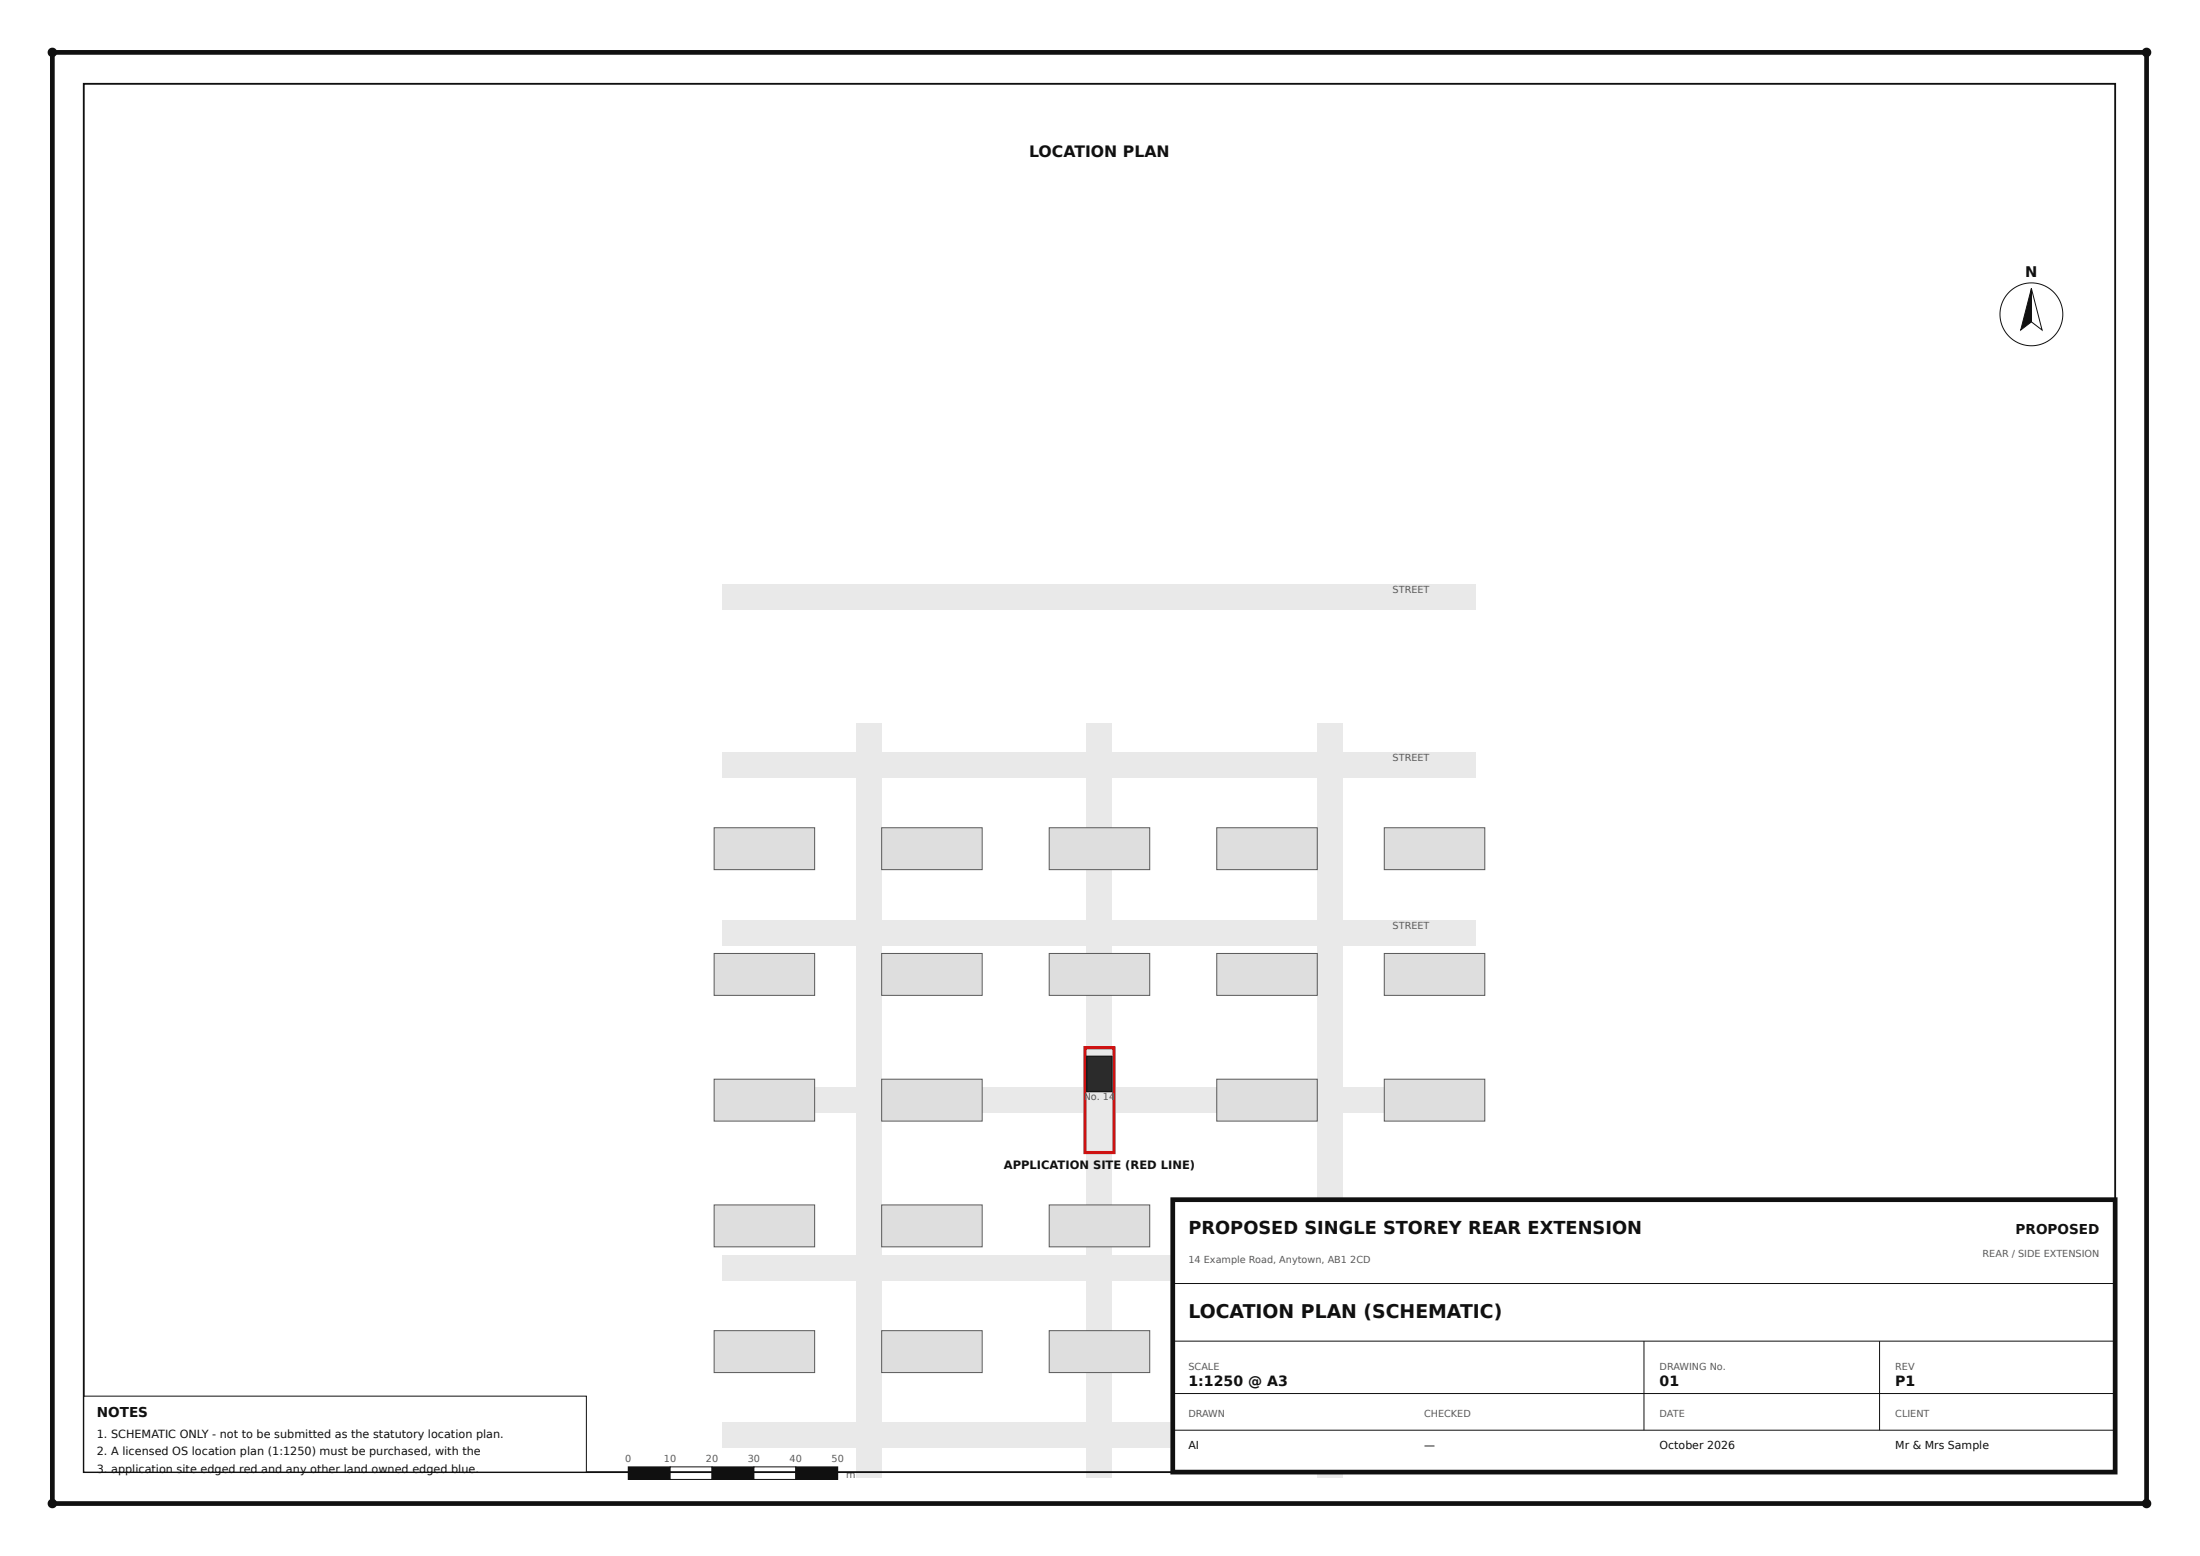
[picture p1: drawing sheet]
<svg xmlns="http://www.w3.org/2000/svg" width="420mm" height="297mm" viewBox="0 0 420 297" stroke-linecap="round" stroke-linejoin="round" font-family="sans-serif">
<g fill="#e9e9e9">
<path d="M138 271.6h144v4.8h-144z"/>
<path d="M138 239.6h144v4.8h-144z"/>
<path d="M138 207.6h144v4.8h-144z"/>
<path d="M138 175.6h144v4.8h-144z"/>
<path d="M138 143.6h144v4.8h-144z"/>
<path d="M138 111.6h144v4.8h-144z"/>
<path d="M163.6 138h4.8v144h-4.8z"/>
<path d="M207.6 138h4.8v144h-4.8z"/>
<path d="M251.6 138h4.8v144h-4.8z"/>
</g>
<path d="M136.4 254h19.2v8h-19.2z" fill="#dedede"/>
<path d="M136.4 254h19.2v8h-19.2z" fill="none" stroke="#5a5a5a" stroke-width=".19"/>
<path d="M136.4 230h19.2v8h-19.2z" fill="#dedede"/>
<path d="M136.4 230h19.2v8h-19.2z" fill="none" stroke="#5a5a5a" stroke-width=".19"/>
<path d="M136.4 206h19.2v8h-19.2z" fill="#dedede"/>
<path d="M136.4 206h19.2v8h-19.2z" fill="none" stroke="#5a5a5a" stroke-width=".19"/>
<path d="M136.4 182h19.2v8h-19.2z" fill="#dedede"/>
<path d="M136.4 182h19.2v8h-19.2z" fill="none" stroke="#5a5a5a" stroke-width=".19"/>
<path d="M136.4 158h19.2v8h-19.2z" fill="#dedede"/>
<path d="M136.4 158h19.2v8h-19.2z" fill="none" stroke="#5a5a5a" stroke-width=".19"/>
<path d="M168.4 254h19.2v8h-19.2z" fill="#dedede"/>
<path d="M168.4 254h19.2v8h-19.2z" fill="none" stroke="#5a5a5a" stroke-width=".19"/>
<path d="M168.4 230h19.2v8h-19.2z" fill="#dedede"/>
<path d="M168.4 230h19.2v8h-19.2z" fill="none" stroke="#5a5a5a" stroke-width=".19"/>
<path d="M168.4 206h19.2v8h-19.2z" fill="#dedede"/>
<path d="M168.4 206h19.2v8h-19.2z" fill="none" stroke="#5a5a5a" stroke-width=".19"/>
<path d="M168.4 182h19.2v8h-19.2z" fill="#dedede"/>
<path d="M168.4 182h19.2v8h-19.2z" fill="none" stroke="#5a5a5a" stroke-width=".19"/>
<path d="M168.4 158h19.2v8h-19.2z" fill="#dedede"/>
<path d="M168.4 158h19.2v8h-19.2z" fill="none" stroke="#5a5a5a" stroke-width=".19"/>
<path d="M200.4 254h19.2v8h-19.2z" fill="#dedede"/>
<path d="M200.4 254h19.2v8h-19.2z" fill="none" stroke="#5a5a5a" stroke-width=".19"/>
<path d="M200.4 230h19.2v8h-19.2z" fill="#dedede"/>
<path d="M200.4 230h19.2v8h-19.2z" fill="none" stroke="#5a5a5a" stroke-width=".19"/>
<path d="M200.4 182h19.2v8h-19.2z" fill="#dedede"/>
<path d="M200.4 182h19.2v8h-19.2z" fill="none" stroke="#5a5a5a" stroke-width=".19"/>
<path d="M200.4 158h19.2v8h-19.2z" fill="#dedede"/>
<path d="M200.4 158h19.2v8h-19.2z" fill="none" stroke="#5a5a5a" stroke-width=".19"/>
<path d="M232.4 254h19.2v8h-19.2z" fill="#dedede"/>
<path d="M232.4 254h19.2v8h-19.2z" fill="none" stroke="#5a5a5a" stroke-width=".19"/>
<path d="M232.4 230h19.2v8h-19.2z" fill="#dedede"/>
<path d="M232.4 230h19.2v8h-19.2z" fill="none" stroke="#5a5a5a" stroke-width=".19"/>
<path d="M232.4 206h19.2v8h-19.2z" fill="#dedede"/>
<path d="M232.4 206h19.2v8h-19.2z" fill="none" stroke="#5a5a5a" stroke-width=".19"/>
<path d="M232.4 182h19.2v8h-19.2z" fill="#dedede"/>
<path d="M232.4 182h19.2v8h-19.2z" fill="none" stroke="#5a5a5a" stroke-width=".19"/>
<path d="M232.4 158h19.2v8h-19.2z" fill="#dedede"/>
<path d="M232.4 158h19.2v8h-19.2z" fill="none" stroke="#5a5a5a" stroke-width=".19"/>
<path d="M264.4 254h19.2v8h-19.2z" fill="#dedede"/>
<path d="M264.4 254h19.2v8h-19.2z" fill="none" stroke="#5a5a5a" stroke-width=".19"/>
<path d="M264.4 230h19.2v8h-19.2z" fill="#dedede"/>
<path d="M264.4 230h19.2v8h-19.2z" fill="none" stroke="#5a5a5a" stroke-width=".19"/>
<path d="M264.4 206h19.2v8h-19.2z" fill="#dedede"/>
<path d="M264.4 206h19.2v8h-19.2z" fill="none" stroke="#5a5a5a" stroke-width=".19"/>
<path d="M264.4 182h19.2v8h-19.2z" fill="#dedede"/>
<path d="M264.4 182h19.2v8h-19.2z" fill="none" stroke="#5a5a5a" stroke-width=".19"/>
<path d="M264.4 158h19.2v8h-19.2z" fill="#dedede"/>
<path d="M264.4 158h19.2v8h-19.2z" fill="none" stroke="#5a5a5a" stroke-width=".19"/>
<path d="M207.2 200h5.6v20h-5.6z" fill="none" stroke="#d11" stroke-width=".6"/>
<path d="M207.6 201.6h4.8v6.8h-4.8z" fill="#2b2b2b"/>
<path d="M207.6 201.6h4.8v6.8h-4.8z" fill="none" stroke="#101010" stroke-width=".19"/>
<circle cx="388" cy="60" r="6" fill="#fff"/>
<circle cx="388" cy="60" r="6" fill="none" stroke="#101010" stroke-width=".19"/>
<path d="M388 55.1v6.3l-2 1.6z" fill="#101010"/>
<path d="M388 55.1v6.3l-2 1.6zM388 55.1l2 7.9-2-1.6z" fill="none" stroke="#101010" stroke-width=".19"/>
<path d="M120 280h8v2.4h-8z" fill="#101010"/>
<path d="M120 280h8v2.4h-8z" fill="none" stroke="#101010" stroke-width=".19"/>
<path d="M128 280h8v2.4h-8z" fill="#fff"/>
<path d="M128 280h8v2.4h-8z" fill="none" stroke="#101010" stroke-width=".19"/>
<path d="M136 280h8v2.4h-8z" fill="#101010"/>
<path d="M136 280h8v2.4h-8z" fill="none" stroke="#101010" stroke-width=".19"/>
<path d="M144 280h8v2.4h-8z" fill="#fff"/>
<path d="M144 280h8v2.4h-8z" fill="none" stroke="#101010" stroke-width=".19"/>
<path d="M152 280h8v2.4h-8z" fill="#101010"/>
<path d="M152 280h8v2.4h-8z" fill="none" stroke="#101010" stroke-width=".19"/>
<path d="M10 10h400v277h-400z" fill="none" stroke="#101010" stroke-width=".9" stroke-linecap="butt"/>
<path d="M16 16h388v265h-388z" fill="none" stroke="#101010" stroke-width=".35"/>
<g fill="#101010">
<circle cx="10" cy="10" r=".9"/>
<circle cx="10" cy="287" r=".9"/>
<circle cx="410" cy="10" r=".9"/>
<circle cx="410" cy="287" r=".9"/>
</g>
<path d="M224 229h180v52h-180z" fill="#fff"/>
<path d="M224 229h180v52h-180z" fill="none" stroke="#101010" stroke-width=".9" stroke-linecap="butt"/>
<path d="M224 245h180M224 256h180M314 256v17M359 256v17M224 266h180M224 273h180" fill="none" stroke="#101010" stroke-width=".19"/>
<path d="M16 266.5h96v14.5h-96z" fill="#fff"/>
<path d="M16 266.5h96v14.5h-96z" fill="none" stroke="#101010" stroke-width=".19"/>
<text font-size="3.6" fill="#101010" x="227" y="251.5">LOCATION PLAN (SCHEMATIC)</text>
<text font-size="3.4" fill="#101010" x="227" y="235.5">PROPOSED SINGLE STOREY REAR EXTENSION</text>
<text font-size="3" fill="#101010" x="196.6" y="30">LOCATION PLAN</text>
<text font-size="2.8" fill="#101010" x="386.8" y="52.8">N</text>
<g font-size="2.7" fill="#101010">
<text x="227" y="264.5">1:1250 @ A3</text>
<text x="317" y="264.5">01</text>
<text x="362" y="264.5">P1</text>
</g>
<g font-size="2.6" fill="#101010">
<text x="385" y="235.5">PROPOSED</text>
<text x="18.5" y="270.5">NOTES</text>
</g>
<g font-size="2.2" fill="#101010">
<text x="191.7" y="223.2">APPLICATION</text>
<text x="208.8" y="223.2">SIT</text>
<text x="212.7" y="223.2">E (RED LINE)</text>
</g>
<g font-size="2.1" fill="#101010">
<text x="18.5" y="274.5">1. SCHEMATIC ONLY - not to be submitted as the statutory location plan.</text>
<text x="18.5" y="277.8">2. A licensed OS location plan (1:1250) must be purchased, with the</text>
<text x="18.5" y="281.1">3. application site edged red and any other land owned edged blue.</text>
<text x="227" y="276.5">AI</text>
<text x="272" y="276.5">—</text>
<text x="317" y="276.5">October 2026</text>
<text x="362" y="276.5">Mr &amp; Mrs Sample</text>
</g>
<g font-size="1.8" fill="#5a5a5a">
<text x="266" y="113.3">STREET</text>
<text x="266" y="145.3">STREET</text>
<text x="266" y="177.3">STREET</text>
<text x="207" y="210">No. 14</text>
<text x="378.7" y="240">REAR / SIDE EXTENSION</text>
<text x="227" y="241">14 Example Road, Anytown, AB1</text>
<text x="257.9" y="241">2CD</text>
<text x="227" y="261.5">SCALE</text>
<text x="317" y="261.5">DRAWING No.</text>
<text x="362" y="261.5">REV</text>
<text x="227" y="270.5">DRAWN</text>
<text x="266" y="273.3">STREET</text>
<text x="272" y="270.5">CHECKED</text>
<text x="317" y="270.5">DATE</text>
<text x="362" y="270.5">CLIENT</text>
<text x="119.4" y="279.1">0</text>
<text x="126.8" y="279.1">10</text>
<text x="134.8" y="279.1">20</text>
<text x="142.8" y="279.1">30</text>
<text x="150.8" y="279.1">40</text>
<text x="158.8" y="279.1">50</text>
<text x="161.6" y="282.2">m</text>
</g>
</svg>
